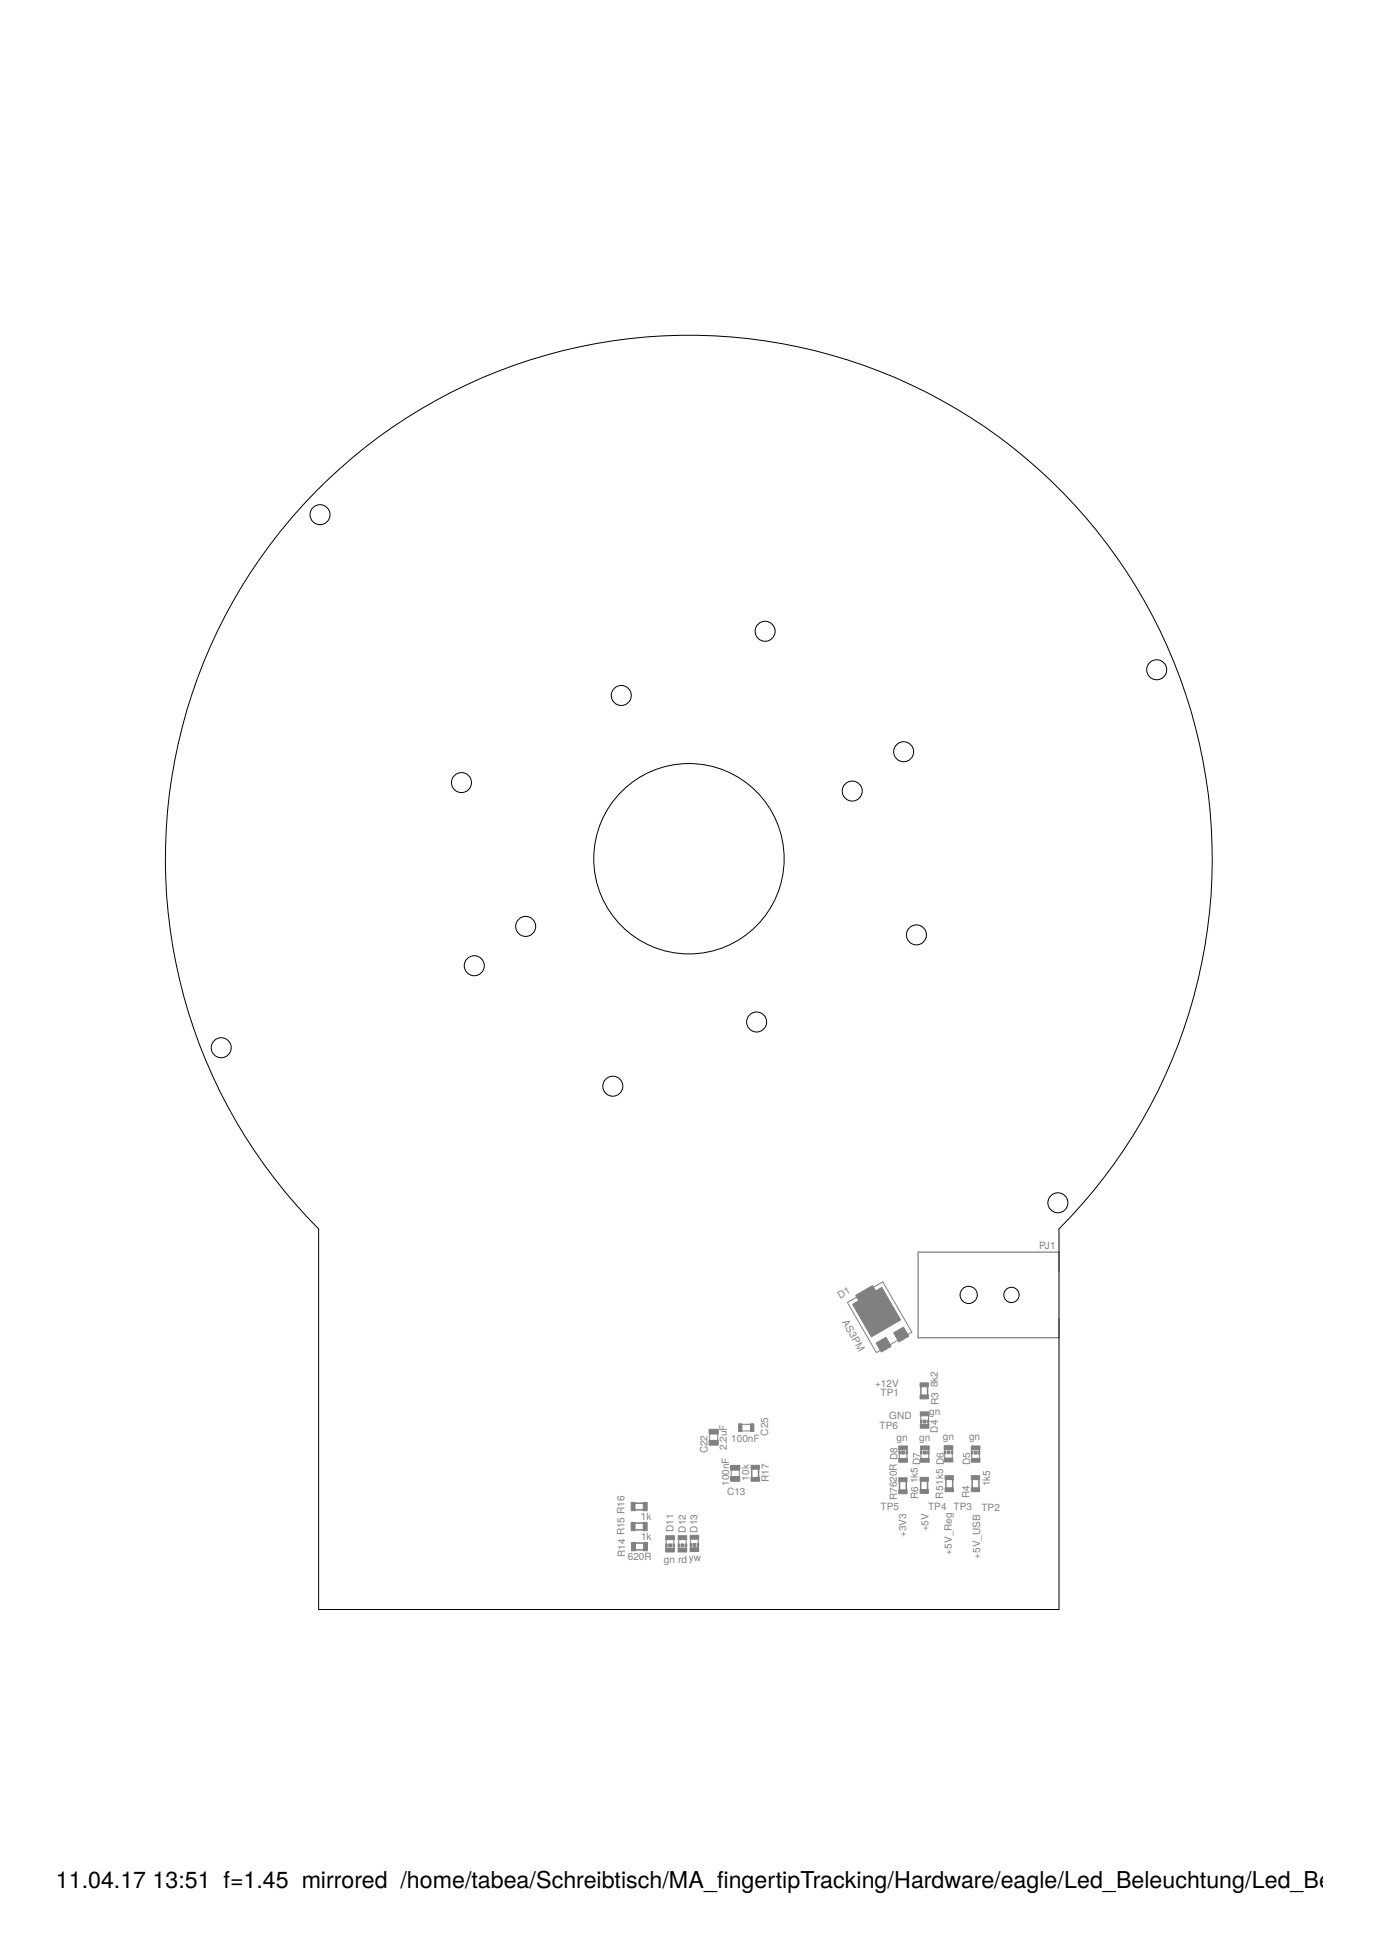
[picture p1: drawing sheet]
<svg xmlns="http://www.w3.org/2000/svg" width="210mm" height="297mm" viewBox="0 0 210 297" stroke-linecap="round" stroke-linejoin="round" font-family="sans-serif">
<g fill="#808080" stroke="#808080" stroke-width=".15">
<path d="M102.5 235.2h.2v.4h-.2z"/>
<path d="M101.4 235.2h.2v.4h-.2z"/>
<path d="M101.9 235.2h.4v.4h-.4z"/>
<path d="M104.4 235.2h.2v.4h-.2z"/>
<path d="M103.3 235.2h.2v.4h-.2z"/>
<path d="M103.7 235.2h.5v.4h-.5z"/>
<path d="M106.2 235.1h.2v.4h-.2z"/>
<path d="M105.1 235.1h.2v.4h-.2z"/>
<path d="M105.6 235.1h.4v.4h-.4z"/>
<path d="M141.3 216.3h.2v.4h-.2z"/>
<path d="M140.2 216.3h.2v.4h-.2z"/>
<path d="M140.6 216.3h.5v.4h-.5z"/>
<path d="M148 221.1h.2v.4h-.2z"/>
<path d="M149 221.1h.2v.4h-.2z"/>
<path d="M148.4 221.1h.4v.4h-.4z"/>
<path d="M143.8 221h.2v.4h-.2z"/>
<path d="M144.9 221h.2v.4h-.2z"/>
<path d="M144.3 221h.4v.4h-.4z"/>
<path d="M140.2 221.1h.2v.4h-.2z"/>
<path d="M141.3 221.1h.2v.4h-.2z"/>
<path d="M140.7 221.1h.4v.4h-.4z"/>
<path d="M136.9 221.1h.2v.4h-.2z"/>
<path d="M138 221.1h.2v.4h-.2z"/>
<path d="M137.4 221.1h.4v.4h-.4z"/>
<path d="M108 217.7h1.4v.7h-1.4z"/>
<path d="M108 219.4h1.4v.7h-1.4z"/>
<path d="M114.3 216.9h.5v1.1h-.5z"/>
<path d="M112.5 216.9h.5v1.1h-.5z"/>
<path d="M130.3 197.3l2.6-1.5 .5 .9-2.6 1.4z"/>
<path d="M133.5 204.6l1.5-.9 .7 1.4-1.5 .9z"/>
<path d="M136.1 203l1.5-.8 .8 1.3-1.5 .9z"/>
<path d="M129.9 198.7l4.4-2.6 2.9 5-4.5 2.5z"/>
<path d="M101.4 235.8h1.3v.6h-1.3z"/>
<path d="M101.4 233.9h1.3v.6h-1.3z"/>
<path d="M103.3 235.8h1.3v.6h-1.3z"/>
<path d="M103.3 233.9h1.3v.6h-1.3z"/>
<path d="M105.1 235.8h1.3v.5h-1.3z"/>
<path d="M105.1 233.9h1.3v.6h-1.3z"/>
<path d="M140.2 217h1.3v.6h-1.3z"/>
<path d="M140.2 215.1h1.3v.6h-1.3z"/>
<path d="M148 220.3h1.3v.6h-1.3z"/>
<path d="M148 222.1h1.3v.6h-1.3z"/>
<path d="M143.8 220.2h1.3v.6h-1.3z"/>
<path d="M143.8 222.1h1.3v.6h-1.3z"/>
<path d="M140.2 220.3h1.3v.6h-1.3z"/>
<path d="M140.2 222.1h1.3v.6h-1.3z"/>
<path d="M136.9 220.3h1.3v.6h-1.3z"/>
<path d="M136.9 222.1h1.3v.6h-1.3z"/>
<path d="M96.2 234.9h.6v1.3h-.6z"/>
<path d="M98 234.9h.6v1.3h-.6z"/>
<path d="M96.1 231.9h.6v1.3h-.6z"/>
<path d="M98 231.9h.6v1.3h-.6z"/>
<path d="M96.1 228.9h.6v1.2h-.6z"/>
<path d="M98 228.9h.6v1.2h-.6z"/>
<path d="M140.1 210.7h1.3v.5h-1.3z"/>
<path d="M140.1 212.5h1.3v.6h-1.3z"/>
<path d="M148 226.6h1.2v.6h-1.2z"/>
<path d="M148 224.8h1.2v.6h-1.2z"/>
<path d="M144 226.6h1.2v.6h-1.2z"/>
<path d="M144 224.8h1.2v.6h-1.2z"/>
<path d="M140.1 226.9h1.3v.6h-1.3z"/>
<path d="M140.1 225h1.3v.6h-1.3z"/>
<path d="M136.9 226.9h1.3v.6h-1.3z"/>
<path d="M136.9 225.1h1.3v.6h-1.3z"/>
<path d="M111.3 223.2h1.4v.7h-1.4z"/>
<path d="M111.3 224.9h1.4v.7h-1.4z"/>
<path d="M114.4 225h1.3v.6h-1.3z"/>
<path d="M114.4 223.2h1.3v.6h-1.3z"/>
</g>
<path d="M161.3 193.6v-2.9h-21.5v13.1h21.5v-2.9" fill="none" stroke="#808080" stroke-width=".19"/>
<g fill="none" stroke="#808080" stroke-width=".15">
<path d="M129.1 198.4l5.4-3.1 4.4 7.6-5.4 3.1zM108.1 218.4v1.1M109.3 218.4v1.1M112.6 218h2.1M112.6 217h2.1M140.3 215.7v1.3M141.4 215.7v1.3M101.5 234.5v1.3M102.6 234.5v1.3M103.4 234.5v1.3M104.5 234.5v1.3M105.2 234.5v1.3"/>
<path d="M106.4 234.5v1.3M111.4 223.9v1M112.6 223.9v1M137 220.8v1.3M138.2 220.8v1.3M140.3 220.8v1.3M141.5 220.8v1.3M143.9 220.8v1.3M145.1 220.8v1.3M148 220.8v1.3M149.2 220.8v1.3"/>
</g>
<g fill="none" stroke="#808080" stroke-width=".23">
<path d="M140.3 211.2v1.3M141.3 211.2v1.3M96.7 232h1.3M96.7 233h1.3M96.7 229h1.3M96.7 230h1.3M96.8 235.1h1.2M96.8 236.1h1.2M114.5 223.8v1.3M115.5 223.8v1.3M137 225.7v1.2M138 225.7v1.2"/>
<path d="M140.3 225.6v1.3M141.3 225.6v1.3M144.1 225.4v1.2M145.1 225.4v1.2M148.1 225.4v1.2M149.1 225.4v1.2"/>
</g>
<g fill="none" stroke="#000" stroke-width=".15">
<path d="M47.9 75a79.7 79.7 0 0 1 113.1-.9 79.7 79.7 0 0 1 .3 113.1v58h-112.8v-58a79.7 79.7 0 0 1-.6-112.2z"/>
<circle cx="48.7" cy="78.4" r="1.52"/>
<circle cx="116.5" cy="96.2" r="1.52"/>
<circle cx="70.3" cy="119.2" r="1.52"/>
<circle cx="94.6" cy="105.9" r="1.52"/>
<circle cx="137.6" cy="114.5" r="1.52"/>
<circle cx="176.2" cy="102" r="1.52"/>
<circle cx="104.9" cy="130.8" r="14.5"/>
<circle cx="129.8" cy="120.5" r="1.52"/>
<circle cx="33.7" cy="159.6" r="1.52"/>
<circle cx="72.2" cy="147.1" r="1.52"/>
<circle cx="80.1" cy="141.1" r="1.52"/>
<circle cx="115.3" cy="155.7" r="1.52"/>
<circle cx="139.6" cy="142.4" r="1.52"/>
<circle cx="93.3" cy="165.5" r="1.52"/>
<circle cx="147.6" cy="197.3" r="1.31"/>
<circle cx="154.1" cy="197.3" r="1.16"/>
<circle cx="161.1" cy="183.2" r="1.52"/>
</g>
<g font-size="3.5">
<text x="8.5" y="287.5">11.04.17</text>
<text x="23.2" y="287.5">13:51 f=1.45 mirrored /home/tabea/Schreibtisch/MA_fngertipTracking/Hardware/eagle/Led_Beleuchtung/Led_Beleuch</text>
<text x="109.2" y="287.5">i</text>
</g>
<g font-size="1.5" fill="#808080">
<text x="158.3" y="190.3">PJ1</text>
<text x="128" y="197.9" transform="rotate(-30 128 197.9)">D1</text>
<text x="128.2" y="201.4" transform="rotate(60 128.2 201.4)">AS3PM</text>
<text x="133.3" y="211.2">+12V</text>
<text x="134.1" y="212.7">TP1</text>
<text x="141.5" y="215.6">gn</text>
<text x="142.9" y="211.3" transform="rotate(-90 142.9 211.3)">8k2</text>
<text x="143" y="214.1" transform="rotate(-90 143 214.1)">R3</text>
<text x="107.8" y="221.4" transform="rotate(-90 107.8 221.4)">C22</text>
<text x="110.7" y="220.9" transform="rotate(-90 110.7 220.9)">2.2uF</text>
<text x="111.4" y="219.6">100nF</text>
<text x="117" y="218.7" transform="rotate(-90 117 218.7)">C25</text>
<text x="134" y="217.7">TP6</text>
<text x="135.4" y="216.1">GND</text>
<text x="136.6" y="219.5">gn</text>
<text x="140" y="219.4">gn</text>
<text x="142.8" y="218.2" transform="rotate(-90 142.8 218.2)">D4</text>
<text x="143.6" y="219.4">gn</text>
<text x="147.6" y="219.4">gn</text>
<text x="110.8" y="227.8">C13</text>
<text x="111.1" y="226.4" transform="rotate(-90 111.1 226.4)">100nF</text>
<text x="114.1" y="225.5" transform="rotate(-90 114.1 225.5)">10k</text>
<text x="117.1" y="225.8" transform="rotate(-90 117.1 225.8)">R17</text>
<text x="139.8" y="225.9" transform="rotate(-90 139.8 225.9)">1k5 D7</text>
<text x="147.8" y="223.2" transform="rotate(-90 147.8 223.2)">D5</text>
<text x="150.8" y="226.4" transform="rotate(-90 150.8 226.4)">1k5</text>
<text x="97.6" y="231.6">1k</text>
<text x="102.6" y="233.4" transform="rotate(-90 102.6 233.4)">D11</text>
<text x="104.5" y="233.4" transform="rotate(-90 104.5 233.4)">D12</text>
<text x="106.3" y="233.5" transform="rotate(-90 106.3 233.5)">D13</text>
<text x="134.1" y="230">TP5</text>
<text x="136.6" y="228.5" transform="rotate(-90 136.6 228.5)">R7620R D8</text>
<text x="139.9" y="228.4" transform="rotate(-90 139.9 228.4)">R6</text>
<text x="141.4" y="230">TP4 TP3</text>
<text x="141.4" y="233.3" transform="rotate(-90 141.4 233.3)">+5V</text>
<text x="143.7" y="228.3" transform="rotate(-90 143.7 228.3)">R51k5 D6</text>
<text x="147.7" y="228.2" transform="rotate(-90 147.7 228.2)">R4</text>
<text x="149.5" y="230.1">TP2</text>
<text x="95.2" y="237.2" transform="rotate(-90 95.2 237.2)">R14 R15 R16</text>
<text x="95.6" y="237.7">620R</text>
<text x="97.6" y="234.6">1k</text>
<text x="101.1" y="238">gn rd yw</text>
<text x="138.1" y="234.1" transform="rotate(-90 138.1 234.1)">+3V3</text>
<text x="145" y="236.8" transform="rotate(-90 145 236.8)">+5V_Reg</text>
<text x="149.3" y="237.4" transform="rotate(-90 149.3 237.4)">+5V_USB</text>
</g>
</svg>
